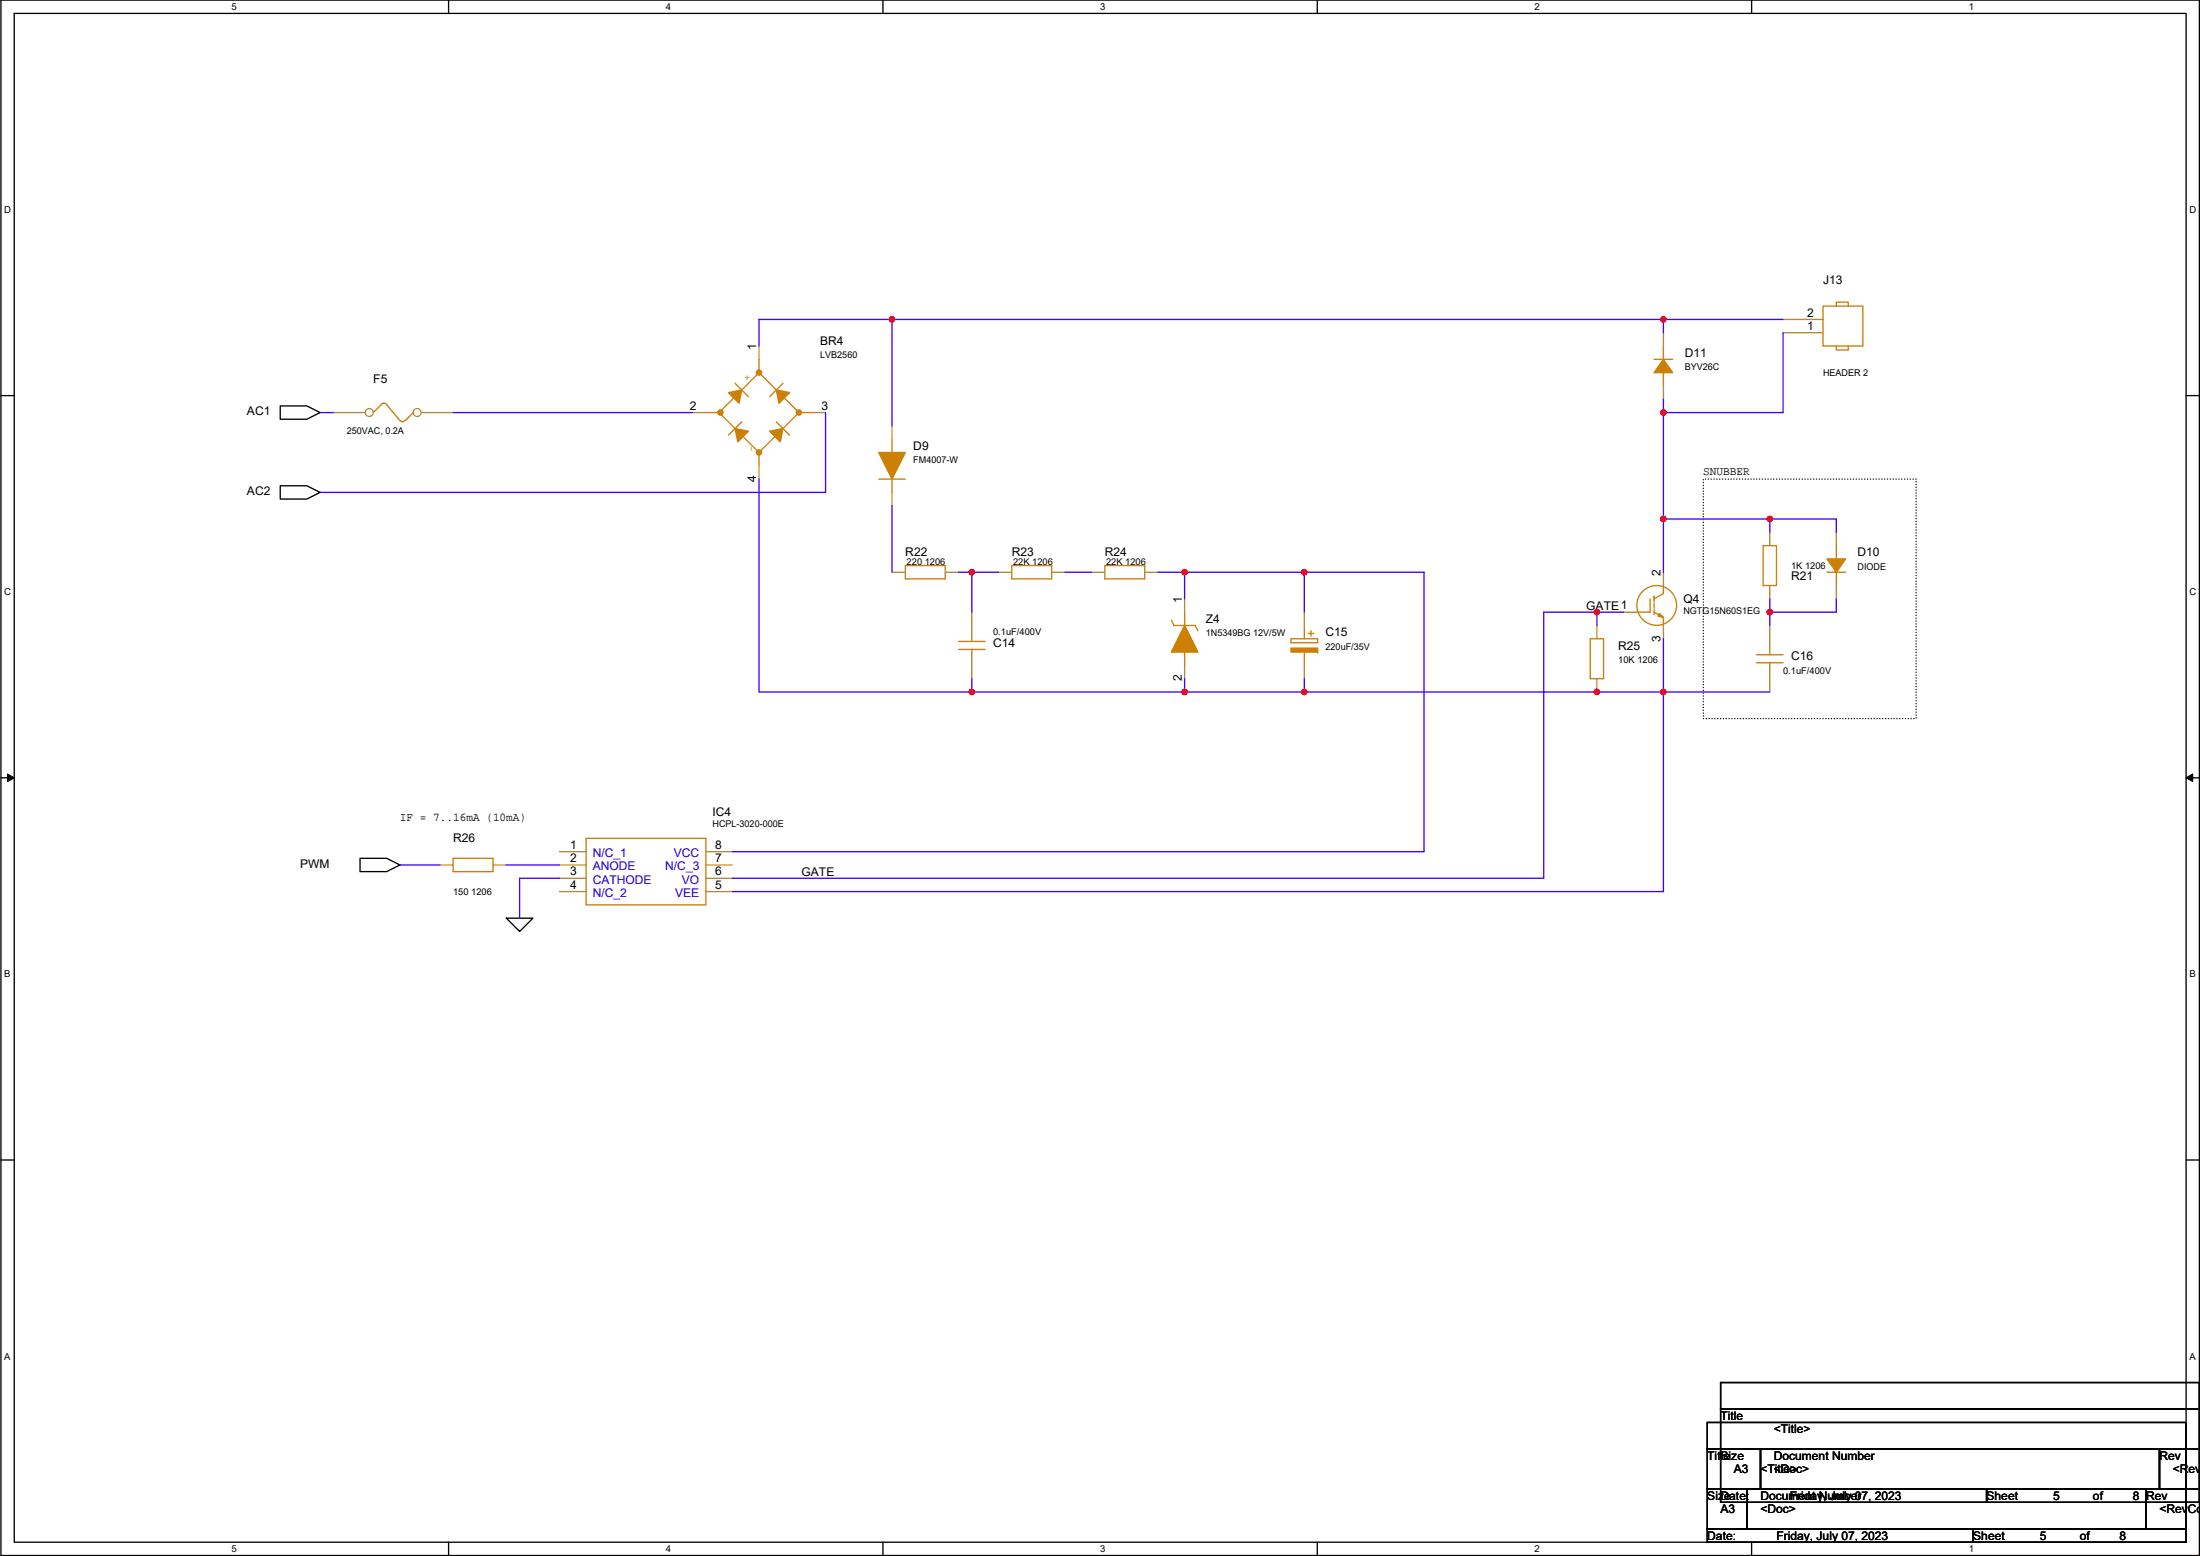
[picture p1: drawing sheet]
<svg xmlns="http://www.w3.org/2000/svg" width="420mm" height="297mm" viewBox="0 0 420 297" stroke-linecap="round" stroke-linejoin="round" font-family="sans-serif">
<path d="M.2 0h419.8v296.9h-419.8zM2.7 2.6h414.8v291.8h-414.8z" fill="none" stroke="#000" stroke-width=".25"/>
<g fill="#fff">
<path d="M44.2 .3h1v2h-1z"/>
<path d="M44.2 294.7h1v2h-1z"/>
</g>
<path d="M85.7 0v2.6M85.7 294.4v2.5" fill="none" stroke="#000" stroke-width=".25"/>
<g fill="#fff">
<path d="M127.1 .3h1v2h-1z"/>
<path d="M127.1 294.7h1v2h-1z"/>
</g>
<path d="M168.6 0v2.6M168.6 294.4v2.5" fill="none" stroke="#000" stroke-width=".25"/>
<g fill="#fff">
<path d="M210.1 .3h1v2h-1z"/>
<path d="M210.1 294.7h1v2h-1z"/>
</g>
<path d="M251.6 0v2.6M251.6 294.4v2.5" fill="none" stroke="#000" stroke-width=".25"/>
<g fill="#fff">
<path d="M293 .3h1v2h-1z"/>
<path d="M293 294.7h1v2h-1z"/>
</g>
<path d="M334.5 0v2.6M334.5 294.4v2.5" fill="none" stroke="#000" stroke-width=".25"/>
<g fill="#fff">
<path d="M376 .3h1v2h-1z"/>
<path d="M376 294.7h1v2h-1z"/>
<path d="M.8 39h1.3v2.1h-1.3z"/>
<path d="M418.1 39h1.3v2.1h-1.3z"/>
<path d="M.8 112h1.3v2h-1.3z"/>
<path d="M418.1 112h1.3v2h-1.3z"/>
</g>
<path d="M.2 75.5h2.5M417.5 75.5h2.5" fill="none" stroke="#000" stroke-width=".25"/>
<g fill="#fff">
<path d="M.8 185h1.2v2h-1.2z"/>
<path d="M418.1 185h1.2v2h-1.2z"/>
</g>
<path d="M.2 148.5h2.5M417.5 148.5h2.5" fill="none" stroke="#000" stroke-width=".25"/>
<path d="M1.4 147.7l1.3 .8-1.3 .7zM417.5 148.5l1.3-.8v1.5z" fill="#000" stroke="#000" stroke-width=".19"/>
<g fill="#fff">
<path d="M.8 257.9h1.2v2h-1.2z"/>
<path d="M418.1 257.9h1.2v2h-1.2z"/>
</g>
<g fill="none" stroke="#000" stroke-width=".25">
<path d="M53.5 77.5h5.1l2.5 1.3-2.5 1.2h-5.1zM53.5 92.7h5.1l2.5 1.3-2.5 1.3h-5.1zM68.8 163.9h5l2.6 1.2-2.6 1.3h-5zM96.7 175.3h5.1l-2.6 2.5zM.2 221.4h2.5M417.5 221.4h2.5M326.1 271.5h91.4v5.1h-91.4zM326.1 276.6h91.4v7.6h-91.4zM328.6 263.9h91.4v5.1h-91.4zM328.6 269h91.4v7.6h-91.4zM328.6 276.6h7.6v7.6h-7.6zM336.2 276.6h76.2v7.6h-76.2z"/>
<path d="M412.4 276.6h7.6v7.6h-7.6zM326.1 291.9h50.8v2.5h-50.8zM326.1 284.2h7.6v7.7h-7.6zM328.6 284.2h50.8v2.6h-50.8zM333.7 284.2h76.2v7.7h-76.2zM376.9 291.9h40.6v2.5h-40.6zM379.4 284.2h40.6v2.6h-40.6zM409.9 284.2h7.6v7.7h-7.6z"/>
</g>
<path d="M325.3 91.5h40.6v45.7h-40.6z" fill="none" stroke="#000" stroke-width=".25" stroke-dasharray="0 .5"/>
<g fill="none" stroke="#cc8006" stroke-width=".25">
<path d="M72.8 77.2l.5-.2 .5 .2M72.8 77.2l-1.5 1.6M73.8 77.2l2.6 3.1M78.9 78.8l-1.5 1.5M134.8 78.8h2.5M140.4 73.2l2.5 2.5M140.4 75.7l-3.1 3.1 3.1 3M141.7 74.4l3.3-3.3 3.3 3.3M145 68.6v2.5M149.5 73.2l-2.5 2.5M149.5 75.7l3.1 3.1-3.1 3M152.6 78.8h2.5"/>
<path d="M315.9 68.6h3.6M317.7 71.1v2.6M317.7 66.1v2.5M77.3 80.2l-.4 .3-.5-.3M141.7 80.5l-2.6 2.6M141.7 83.1l3.3 3.3 3.3-3.3M145 86.1v2.8M148.3 80.5l2.5 2.6M167.8 91.5h5.1M170.4 91.5v2.5M170.4 83.8v2.6M172.9 108h7.6v2.5h-7.6z"/>
<path d="M193.2 108h7.6v2.5h-7.6zM211 108h7.6v2.5h-7.6zM223.7 118.4l.5 1h4.1l.5 1M226.2 116.9v2.5M249.1 119.4v2.5M315.1 114.3v2.6h-2.5M315.9 116.9l1.8 1v1.5M315.9 116.4v1M315.9 115.1v1M315.9 114.6v-.8v1M317.7 111.8v1.5l-1.8 1M336.7 104.2h2.6v7.6h-2.6z"/>
<path d="M183.1 122.4h5M183.1 124h5M185.6 121.9v.5M185.6 124v.5M226.2 124.5v2.5M246.6 121.9h5v.8h-5zM249.1 124.5v2.5M249.9 120.9h1M250.4 120.4v1M303.7 121.9h2.5v7.7h-2.5zM335.5 125h5M335.5 126.5h5"/>
<path d="M338 124.5v.5M338 126.5v.5M86.5 163.9h7.7v2.5h-7.7zM111.9 160h22.9v12.7h-22.9z"/>
<circle cx="316.4" cy="115.6" r="3.8"/>
</g>
<g fill="#cc8006" stroke="#cc8006" stroke-width=".25">
<path d="M316.9 117.1l.8 .8-1-.3z" fill-rule="evenodd"/>
<path d="M167.8 86.4h5.1l-2.5 5.1z" fill-rule="evenodd"/>
<path d="M226.2 119.4l2.6 5.1h-5.1z" fill-rule="evenodd"/>
<path d="M317.7 68.6l1.8 2.5h-3.6z" fill-rule="evenodd"/>
<path d="M139.1 75l2.6-.6-.6 2.6z" fill-rule="evenodd"/>
<path d="M147 82.3l2.5-.5-.5 2.5z" fill-rule="evenodd"/>
<path d="M148.3 74.4l2.5 .6-2 2z" fill-rule="evenodd"/>
<path d="M140.4 81.8l2.5 .5-2 2z" fill-rule="evenodd"/>
<path d="M246.6 123.7h5v.8h-5z" fill-rule="evenodd"/>
<circle cx="137.6" cy="78.7" r=".5"/>
<circle cx="144.9" cy="71.1" r=".5"/>
<circle cx="152.6" cy="78.7" r=".5"/>
<circle cx="144.9" cy="86.4" r=".5"/>
</g>
<g fill="none" stroke="#a84" stroke-width=".25">
<path d="M132.3 78.8h2.5M145 66.1v2.5M155.1 78.8h2.6M317.7 73.7v2.5M317.7 63.5v2.6M145 88.9v2.6M170.4 94v2.5M170.4 81.3v2.5M170.4 109.2h2.5M180.5 109.2h2.6M185.6 116.9v5M190.7 109.2h2.5"/>
<path d="M200.8 109.2h2.6M208.5 109.2h2.5M218.6 109.2h2.6M226.2 114.3v2.6M249.1 116.9v2.5M305 119.4v2.5M310.1 116.9h2.5M317.7 109.2v2.6M317.7 119.4v2.5M338 119.4v5.1M338 101.6v2.6M338 111.8v2.5"/>
<path d="M185.6 124.5v5.1M226.2 127v2.6M249.1 127v2.6M305 129.6v2.5M338 127v5.1M84 165.1h2.5M94.2 165.1h2.5M106.9 162.6h5M106.9 165.1h5M106.9 167.7h5M106.9 170.2h5M134.8 162.6h5.1"/>
<path d="M134.8 165.1h5.1M134.8 167.7h5.1M134.8 170.2h5.1"/>
</g>
<circle cx="70.5" cy="78.7" r=".76" fill="#fff" stroke="#a84" stroke-width=".25"/>
<path d="M63.7 78.8h6.1" fill="none" stroke="#a84" stroke-width=".25"/>
<circle cx="79.7" cy="78.7" r=".76" fill="#fff" stroke="#a84" stroke-width=".25"/>
<path d="M80.4 78.8h6.1M340.5 63.5h7.7M340.5 61h7.7M350.7 101.6v2.6M350.7 111.8v2.5" fill="none" stroke="#a84" stroke-width=".25"/>
<path d="M348.2 58.4h7.6v7.7h-7.6zM350.7 58.4v-.7h2.3v.7M350.7 66.1v.7h2.3v-.7M348.9 109.2h3.6M350.7 104.2v2.5M350.7 109.2v2.6" fill="none" stroke="#cc8006" stroke-width=".25"/>
<path d="M348.9 106.7h3.6l-1.8 2.5z" fill-rule="evenodd" fill="#cc8006" stroke="#cc8006" stroke-width=".25"/>
<g fill="none" stroke="#4200ff" stroke-width=".25">
<path d="M61.1 78.8h2.6M86.5 78.8h45.8M157.7 78.8v15.2h-96.6M170.4 61h-25.4v5.1M170.4 61h147.3M170.4 61v20.3M317.7 78.8v20.3M317.7 76.2v2.6M340.5 63.5v15.3h-22.8M340.5 61h-22.8v2.5M145 91.5v40.6h40.6M170.4 96.5v12.7"/>
<path d="M317.7 99.1h20.3M317.7 99.1v10.1M338 99.1v2.5M338 99.1h12.7v2.5M183.1 109.2h2.5M185.6 109.2v7.7M185.6 109.2h5.1M203.4 109.2h5.1M221.2 109.2h5M226.2 109.2h22.9M226.2 109.2v5.1M249.1 109.2h22.9v53.4h-132.1"/>
<path d="M249.1 109.2v7.7M305 116.9h-10.2v50.8h-154.9M305 116.9v2.5M305 116.9h5.1M338 116.9v2.5M338 114.3v2.6M350.7 114.3v2.6h-12.7M185.6 129.6v2.5M185.6 132.1h40.6M226.2 132.1h22.9M226.2 129.6v2.5M249.1 132.1h68.6"/>
<path d="M249.1 129.6v2.5M317.7 132.1h20.3M317.7 121.9v10.2M317.7 132.1v38.1h-177.8M76.4 165.1h7.6M96.7 165.1h10.2M106.9 167.7h-7.7v7.6"/>
</g>
<g fill="#f00" stroke="#f00" stroke-width=".25">
<circle cx="170.3" cy="61" r=".5"/>
<circle cx="317.7" cy="61" r=".5"/>
<circle cx="317.7" cy="99.1" r=".5"/>
<circle cx="338" cy="99.1" r=".5"/>
<circle cx="185.6" cy="109.2" r=".5"/>
<circle cx="226.2" cy="109.2" r=".5"/>
<circle cx="249.1" cy="109.2" r=".5"/>
<circle cx="305" cy="116.8" r=".5"/>
<circle cx="338" cy="116.8" r=".5"/>
<circle cx="226.2" cy="132.1" r=".5"/>
<circle cx="185.6" cy="132.1" r=".5"/>
<circle cx="249.1" cy="132.1" r=".5"/>
<circle cx="305" cy="132.1" r=".5"/>
<circle cx="317.7" cy="132.1" r=".5"/>
<circle cx="317.7" cy="78.7" r=".5"/>
</g>
<g font-size="2.3">
<text x="348.2" y="54.1">J13</text>
<text x="156.6" y="65.8">BR4</text>
<text x="345.1" y="63">1</text>
<text x="345.1" y="60.5">2</text>
<text x="144.4" y="66.8" transform="rotate(-90 144.4 66.8)">1</text>
<text x="321.7" y="68.1">D11</text>
<text x="71.3" y="73.2">F5</text>
<text x="47.2" y="79.3">AC1</text>
<text x="131.8" y="78.2">2</text>
<text x="156.9" y="78.2">3</text>
<text x="174.4" y="85.9">D9</text>
<text x="47.2" y="94.5">AC2</text>
<text x="144.4" y="92" transform="rotate(-90 144.4 92)">4</text>
<text x="325.3" y="90.7">SNUBBER</text>
<text x="172.9" y="106.2">R22</text>
<text x="193.2" y="106.2">R23</text>
<text x="211" y="106.2">R24</text>
<text x="354.8" y="106.2">D10</text>
<text x="317.1" y="110" transform="rotate(-90 317.1 110)">2</text>
<text x="342.1" y="110.8">R21</text>
<text x="225.7" y="115.1" transform="rotate(-90 225.7 115.1)">1</text>
<text x="230.3" y="118.9">Z4</text>
<text x="302.9" y="116.4">GATE1</text>
<text x="321.5" y="115.1">Q4</text>
<text x="189.7" y="123.5">C14</text>
<text x="253.2" y="121.5">C15</text>
<text x="309" y="124">R25</text>
<text x="317.1" y="122.5" transform="rotate(-90 317.1 122.5)">3</text>
<text x="225.7" y="130.1" transform="rotate(-90 225.7 130.1)">2</text>
<text x="342.1" y="126">C16</text>
<text x="136.1" y="155.7">IC4</text>
<text x="76.4" y="156.8">IF = 7..16mA (10mA)</text>
<text x="86.5" y="160.8">R26</text>
<text x="57.3" y="165.7">PWM</text>
<text x="108.9" y="162.1">1</text>
<text x="108.9" y="164.6">2</text>
<text x="108.9" y="167.1">3</text>
<text x="136.6" y="162.1">8</text>
<text x="136.6" y="164.6">7</text>
<text x="136.6" y="167.1">6</text>
<text x="153.1" y="167.2">GATE</text>
<text x="108.9" y="169.7">4</text>
<text x="136.6" y="169.7">5</text>
<text x="328.6" y="271.1">Title</text>
<text x="338.8" y="273.6">&lt;Title&gt;</text>
<text x="326.1" y="278.7">Title</text>
<text x="328.6" y="278.7">Size</text>
<text x="331.1" y="281.2">A3</text>
<text x="336.2" y="281.2">&lt;Title&gt;</text>
<text x="338.8" y="278.7">Document Number</text>
<text x="338.8" y="281.2">&lt;Doc&gt;</text>
<text x="412.4" y="278.7">Rev</text>
<text x="415" y="281.2">&lt;Rev</text>
<text x="326.1" y="286.3">Size</text>
<text x="328.6" y="286.3">Date:</text>
<text x="336.2" y="286.3">Document Number</text>
<text x="341.8" y="286.3">Friday, July 07, 2023</text>
<text x="379.4" y="286.3">Sheet</text>
<text x="392.1" y="286.3">5</text>
<text x="399.7" y="286.3">of</text>
<text x="407.3" y="286.3">8 Rev</text>
<text x="326.1" y="293.9">Date:</text>
<text x="328.6" y="288.8">A3</text>
<text x="336.2" y="288.8">&lt;Doc&gt;</text>
<text x="339.3" y="293.9">Friday, July 07, 2023</text>
<text x="376.9" y="293.9">Sheet</text>
<text x="389.6" y="293.9">5</text>
<text x="397.2" y="293.9">of</text>
<text x="404.8" y="293.9">8</text>
<text x="412.4" y="288.8">&lt;RevCo</text>
</g>
<g font-size="2.3" fill="#cc8006">
<text x="143.4" y="72.7" transform="rotate(-90 143.4 72.7)">+</text>
<text x="144.1" y="86.4" transform="rotate(-90 144.1 86.4)">-</text>
</g>
<g font-size="2.3" fill="#00c">
<text x="113.2" y="163.6">N/C_1</text>
<text x="113.2" y="166.2">ANODE</text>
<text x="127.1" y="166.2">N/C_3</text>
<text x="128.7" y="163.6">VCC</text>
<text x="113.2" y="168.7">CATHODE</text>
<text x="113.2" y="171.2">N/C_2</text>
<text x="129" y="171.2">VEE</text>
<text x="130.2" y="168.7">VO</text>
</g>
<g font-size="1.8">
<text x="44.2" y="1.9">5</text>
<text x="127.1" y="1.9">4</text>
<text x="210.1" y="1.9">3</text>
<text x="293" y="1.9">2</text>
<text x="376" y="1.9">1</text>
<text x=".8" y="40.7">D</text>
<text x="418.1" y="40.7">D</text>
<text x="156.6" y="68.4">LVB2560</text>
<text x="321.7" y="70.7">BYV26C</text>
<text x="348.2" y="71.7">HEADER 2</text>
<text x="66.2" y="82.9">250VAC, 0.2A</text>
<text x="174.4" y="88.5">FM4007-W</text>
<text x="173.2" y="107.8">220 1206</text>
<text x="193.5" y="107.8">22K 1206</text>
<text x="211.3" y="107.8">22K 1206</text>
<text x=".8" y="113.6">C</text>
<text x="342.1" y="108.5">1K 1206</text>
<text x="354.8" y="108.8">DIODE</text>
<text x="418.1" y="113.6">C</text>
<text x="321.5" y="117.2">NGTG15N60S1EG</text>
<text x="189.7" y="121.2">0.1uF/400V</text>
<text x="230.3" y="121.5">1N5349BG 12V/5W</text>
<text x="253.2" y="124">220uF/35V</text>
<text x="309" y="126.6">10K 1206</text>
<text x="340.5" y="128.6">0.1uF/400V</text>
<text x="136.1" y="157.8">HCPL-3020-000E</text>
<text x="86.5" y="170.8">150 1206</text>
<text x=".8" y="186.6">B</text>
<text x="418.1" y="186.6">B</text>
<text x=".8" y="259.5">A</text>
<text x="418.1" y="259.5">A</text>
<text x="44.2" y="296.3">5</text>
<text x="127.1" y="296.3">4</text>
<text x="210.1" y="296.3">3</text>
<text x="293" y="296.3">2</text>
<text x="376" y="296.3">1</text>
</g>
</svg>
